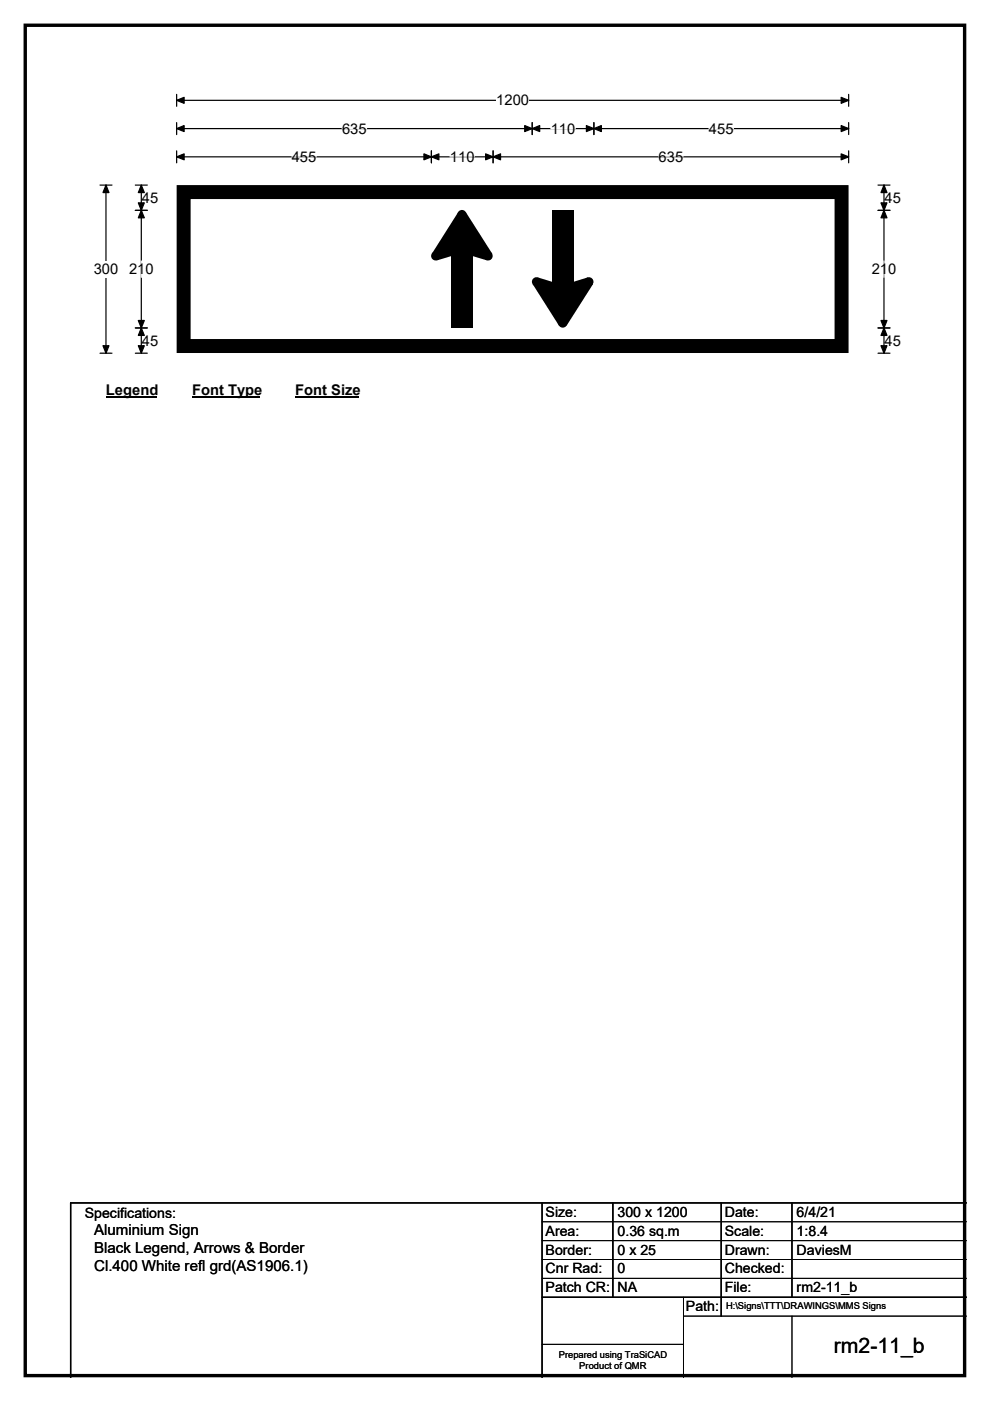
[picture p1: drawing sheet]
<svg xmlns="http://www.w3.org/2000/svg" width="210mm" height="297mm" viewBox="0 0 210 297" stroke-linecap="round" stroke-linejoin="round" font-family="sans-serif">
<path d="M5.4 5.4h199.2v286.3h-199.2z" fill="none" stroke="#000" stroke-width=".72"/>
<path d="M37.5 21.3h142.5M37.5 20v2.5M180 20v2.5" fill="none" stroke="#000" stroke-width=".25"/>
<path d="M37.5 21.3l1.6-.7v1.3zM178.4 20.6l1.6 .7-1.6 .6z" fill="#000" stroke="#000" stroke-width=".25"/>
<path d="M105.3 19.5h6.9v3.5h-6.9z" fill="#fff"/>
<g fill="none" stroke="#000" stroke-width=".25">
<path d="M21.2 39.2h2.5M22.5 39.2v35.7M37.5 27.3h142.5M37.5 26v2.5M37.5 32v2.5M37.5 33.3h142.5M91.5 32v2.5M104.6 32v2.5M112.9 26v2.5M126 26v2.5M180 26v2.5M180 32v2.5"/>
<path d="M21.2 74.9h2.5"/>
</g>
<g fill="#000" stroke="#000" stroke-width=".25">
<path d="M22.5 39.2l.6 1.6h-1.3zM37.5 27.3l1.6-.7v1.3zM37.5 33.3l1.6-.7v1.3zM91.5 33.3l1.6-.7v1.3zM89.9 32.6l1.6 .7-1.6 .6zM103 32.6l1.6 .7-1.6 .6zM104.6 33.3l1.6-.7v1.3zM112.9 27.3l1.6-.7v1.3zM111.3 26.6l1.6 .7-1.6 .6zM124.4 26.6l1.6 .7-1.6 .6zM126 27.3l1.6-.7v1.3zM178.4 26.6l1.6 .7-1.6 .6z"/>
<path d="M178.4 32.6l1.6 .7-1.6 .6zM21.8 73.3h1.3l-.6 1.6z"/>
</g>
<path d="M61.9 33.3h5.2M72.6 27.3h5.2M95.4 33.3h5.2M116.8 27.3h5.2M139.7 33.3h5.2M150.4 27.3h5.2" fill="none" stroke="#fff" stroke-width=".25"/>
<path d="M19.9 55.3h5.2v3.5h-5.2z" fill="#fff"/>
<path d="M28.7 39.2h2.5M30 39.2v35.7M186.2 39.2h2.6M187.5 39.2v35.7M28.7 44.6h2.5M186.2 44.6h2.6M28.7 69.5h2.5M28.7 74.9h2.5M186.2 69.5h2.6M186.2 74.9h2.6" fill="none" stroke="#000" stroke-width=".25"/>
<path d="M30 39.2l.6 1.6h-1.3zM187.5 39.2l.6 1.6h-1.2zM30 44.6l.6 1.6h-1.3zM29.3 43h1.3l-.6 1.6zM187.5 44.6l.6 1.6h-1.2zM186.9 43h1.2l-.6 1.6zM29.3 67.9h1.3l-.6 1.6zM30 69.5l.6 1.6h-1.3zM29.3 73.3h1.3l-.6 1.6zM186.9 67.9h1.2l-.6 1.6zM187.5 69.5l.6 1.6h-1.2zM186.9 73.3h1.2l-.6 1.6z" fill="#000" stroke="#000" stroke-width=".25"/>
<path d="M30 55.3v3.5M187.5 55.3v3.5" fill="none" stroke="#fff" stroke-width=".25"/>
<path d="M22.5 80.9h10.7v3.5h-10.7z" fill="#fff"/>
<path d="M22.5 84.2h10.7" fill="none" stroke="#000" stroke-width=".32"/>
<path d="M40.7 80.9h14.4v3.5h-14.4z" fill="#fff"/>
<path d="M40.7 84.2h14.4" fill="none" stroke="#000" stroke-width=".32"/>
<path d="M62.6 80.9h13.5v3.5h-13.5z" fill="#fff"/>
<path d="M62.6 84.2h13.5" fill="none" stroke="#000" stroke-width=".32"/>
<path d="M37.5 39.3h142.5v35.6h-142.5z" fill="#fff"/>
<path d="M37.5 39.2h142.5v35.7h-142.5z" fill="none" stroke="#fff" stroke-width=".21"/>
<path d="M38.9 40.7h139.6v32.7h-139.6z" fill="none" stroke="#000" stroke-width="3"/>
<g fill="#000">
<path d="M97.2 45h1.6l5.6 8.8-1.1 1.4-3.1-.9h-4.5l-3.1 .9-1-1.4z" fill-rule="evenodd"/>
<path d="M114 58.8l3.1 1h4.5l3.1-1 1.1 1.4-5.6 8.8h-1.7l-5.5-8.8z" fill-rule="evenodd"/>
<circle cx="92.4" cy="54.3" r=".95"/>
<circle cx="98" cy="45.5" r=".95"/>
<circle cx="103.5" cy="54.3" r=".95"/>
<circle cx="113.8" cy="59.7" r=".95"/>
<circle cx="124.9" cy="59.7" r=".95"/>
<circle cx="119.4" cy="68.5" r=".95"/>
</g>
<path d="M117.1 44.5h4.5v15.3h-4.5zM95.7 54.3h4.5v15.2h-4.5z" fill="#000"/>
<path d="M115 255v37M130 255v20M153 255v24M168 255v20M205 255h-190v37M115 275h90" fill="none" stroke="#000" stroke-width=".3"/>
<path d="M115 259h90M115 263h90M115 267h90M115 271h90M145 279h60M145 275v17M168 279v13M115 285h30" fill="none" stroke="#000" stroke-width=".21"/>
<text font-size="4.5" x="176.8" y="286.9">rm2-11_b</text>
<g font-size="3.2">
<text x="20" y="261.9">Aluminium Sign</text>
<text x="20" y="265.7">Black Legend, Arrows &amp; Border</text>
<text x="20" y="269.6">Cl.400 White refl grd(AS1906.1)</text>
</g>
<g font-size="3.1">
<text x="105.3" y="22.3">1200</text>
<text x="72.6" y="28.3">635</text>
<text x="116.8" y="28.3">110</text>
<text x="150.4" y="28.3">455</text>
<text x="61.9" y="34.3">455</text>
<text x="95.4" y="34.3">110</text>
<text x="139.7" y="34.3">635</text>
<text x="30.1" y="43">45</text>
<text x="187.6" y="43">45</text>
<text x="19.9" y="58.1">300</text>
<text x="27.4" y="58.1">210</text>
<text x="184.9" y="58.1">210</text>
<text x="30.1" y="73.3">45</text>
<text x="187.6" y="73.3">45</text>
<text x="22.5" y="83.7">Legend</text>
<text x="40.7" y="83.7">Font Type</text>
<text x="62.6" y="83.7">Font Size</text>
</g>
<g font-size="3">
<text x="115.7" y="258">Size:</text>
<text x="131" y="258">300 x 1200</text>
<text x="153.7" y="258">Date:</text>
<text x="169" y="258">6/4/21</text>
<text x="18" y="258.2">Specifications:</text>
<text x="115.7" y="262">Area:</text>
<text x="131" y="262">0.36 sq.m</text>
<text x="153.7" y="262">Scale:</text>
<text x="169" y="262">1:8.4</text>
<text x="115.7" y="266">Border:</text>
<text x="115.7" y="270">Cnr Rad:</text>
<text x="131" y="266">0 x 25</text>
<text x="131" y="270">0</text>
<text x="153.7" y="266">Drawn:</text>
<text x="153.7" y="270">Checked:</text>
<text x="169" y="266">DaviesM</text>
<text x="115.7" y="274">Patch CR:</text>
<text x="131" y="274">NA</text>
<text x="153.7" y="274">File:</text>
<text x="169" y="274">rm2-11_b</text>
<text x="145.5" y="278">Path:</text>
</g>
<g font-size="2">
<text x="154" y="277.6">H:\Signs\TTT\DRAWINGS\MMS Signs</text>
<text x="118.5" y="287.8">Prepared using TraSiCAD</text>
<text x="122.9" y="290.2">Product of QMR</text>
</g>
</svg>
